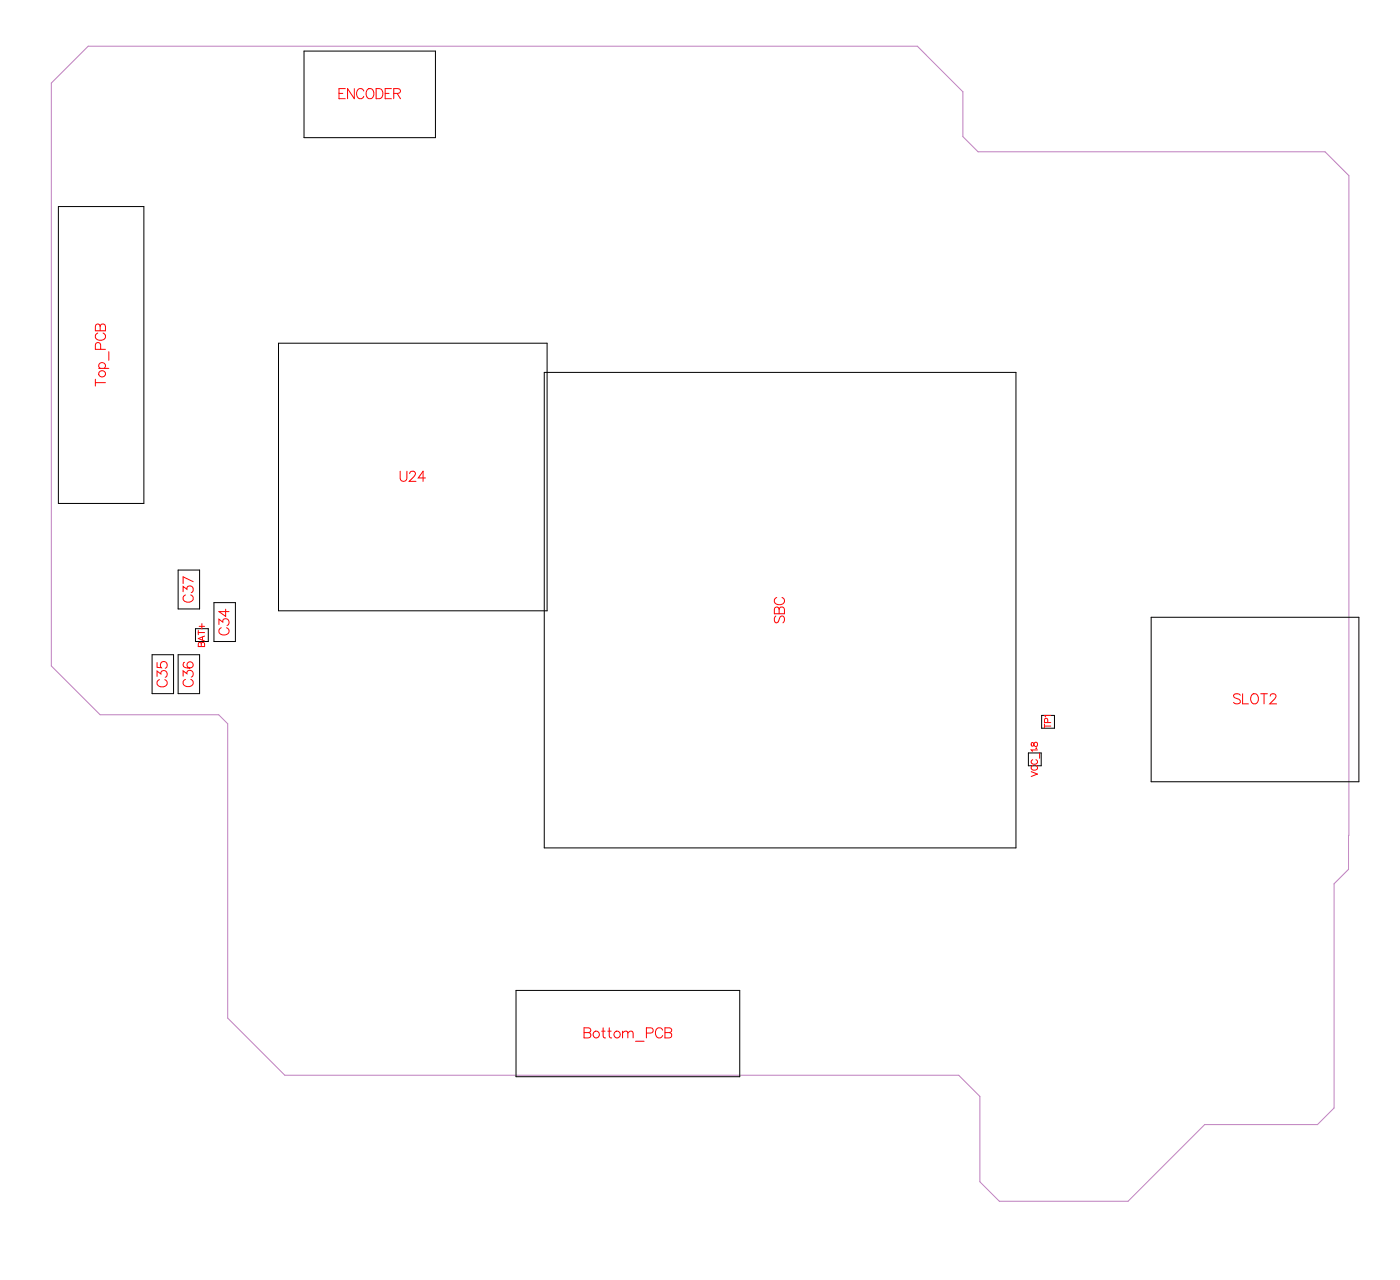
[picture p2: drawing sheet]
<svg xmlns="http://www.w3.org/2000/svg" width="109mm" height="100mm" viewBox="0 0 109 100" stroke-linecap="round" stroke-linejoin="round" font-family="sans-serif">
<path d="M4 6.5l2.9-2.9h64.7l3.5 3.6v3.5l1.2 1.1h27.1l1.8 1.9v54.1l-1.1 1.1v17.5l-1.3 1.3h-8.8l-6 6h-10l-1.6-1.5v-6.7l-1.6-1.6h-52.6l-4.4-4.5v-23l-.7-.7h-9.3l-3.8-3.8z" fill="none" stroke="#bf80bf" stroke-width=".08"/>
<g fill="none" stroke="#000" stroke-width=".08">
<path d="M4.6 16.1h6.6v23.2h-6.6zM23.7 4h10.3v6.7h-10.3zM21.7 26.8h21v20.8h-21zM42.5 29h36.8v37.1h-36.8zM11.9 51.1h1.6v3h-1.6zM13.9 51.1h1.7v3h-1.7zM13.9 44.5h1.7v3h-1.7zM15.3 49h1v1h-1zM16.7 47h1.7v3h-1.7zM80.2 58.7h1v1h-1zM81.3 55.8h1v1h-1zM89.8 48.1h16.2v12.9h-16.2z"/>
<path d="M40.3 77.2h17.4v6.8h-17.4z"/>
</g>
<g fill="none" stroke="#f00" stroke-width=".08">
<path d="M26.4 7.3h.3M26.9 6.9h-.5v.8h.5M27.6 6.9v.8l-.5-.8v.8M28.4 7.1a.29 .29 0 0 0-.3-.2 .29 .29 0 0 0-.3 .3v.2a.29 .29 0 0 0 .3 .3 .29 .29 0 0 0 .3-.2M28.6 7l.1-.1a.37 .37 0 0 1 .5 .4 .37 .37 0 0 1-.5 .4l-.1-.3zM29.3 6.9h.3a.42 .42 0 0 1 .3 .4 .42 .42 0 0 1-.3 .4h-.3zM30 7.3h.3M30.5 6.9h-.5v.8h.5M30.7 7.3l.5-.1v-.2l-.5-.1v.8M31 7.3l.2 .4M7.4 29.8h.8M7.4 29.6v.5"/>
<path d="M7.6 26a.29 .29 0 0 0-.2 .3 .29 .29 0 0 0 .3 .2h.2a.29 .29 0 0 0 .3-.2 .29 .29 0 0 0-.2-.3M7.7 28.7h.8M7.8 28.7a.25 .25 0 0 1 0-.3 .25 .25 0 0 1 .3 0 .25 .25 0 0 1 0 .3M7.8 25.5l-.1-.2h-.2l-.1 .5h.8v-.3l-.1-.2h-.2l-.1 .5M7.9 27.2l-.1-.4-.1-.1-.2 .1-.1 .4h.8M8.5 27.4v.7M31.2 36.8v.5l.2 .2 .3-.1v-.6M32 36.9v-.1h.3l.1 .2-.5 .5h.6M33.2 37.3h-.6l.4-.5v.7M12.3 52.8v-.5l.3 .3a.26 .26 0 0 1 .4-.2 .26 .26 0 0 1-.1 .4M12.3 51.7v.3l.3 .1a.28 .28 0 0 1 0-.4 .28 .28 0 0 1 .4 0 .28 .28 0 0 1-.1 .4M12.4 53a.29 .29 0 0 0-.1 .3 .29 .29 0 0 0 .3 .3h.1a.29 .29 0 0 0 .3-.3 .29 .29 0 0 0-.1-.3"/>
<path d="M14.3 52.7v-.4l.3 .2a.26 .26 0 0 1 .4-.2 .26 .26 0 0 1-.1 .5M14.3 46.1v-.4l.3 .3a.26 .26 0 0 1 .4-.2 .26 .26 0 0 1-.1 .4M14.4 51.6l-.1 .1a.26 .26 0 0 0 .1 .4h.6a.24 .24 0 0 0 0-.4 .24 .24 0 0 0-.4 .1 .24 .24 0 0 0 .2 .3M14.5 53a.29 .29 0 0 0-.2 .3 .29 .29 0 0 0 .3 .2h.2a.29 .29 0 0 0 .3-.2 .29 .29 0 0 0-.2-.3M14.5 46.4a.29 .29 0 0 0-.2 .3 .29 .29 0 0 0 .3 .3h.2a.29 .29 0 0 0 .3-.3 .29 .29 0 0 0-.2-.3M15.1 45.4l-.8-.4v.5M15.5 49.3h.5M15.5 49.2v.3M15.5 48.8h.5M15.7 50.2v-.1h-.2v.3h.5l-.1-.3h-.2v.3M15.7 48.6v.5M15.8 49.7v.2"/>
<path d="M16 49.6l-.5 .2 .5 .2M17.1 48.7v-.4l.3 .2a.26 .26 0 0 1 .4-.2 .26 .26 0 0 1-.1 .5M17.3 49a.29 .29 0 0 0-.2 .3 .29 .29 0 0 0 .3 .2h.2a.29 .29 0 0 0 .3-.2 .29 .29 0 0 0-.2-.3M17.6 47.5v.6l-.5-.4h.8M60.5 48l-.1 .2 .1 .4 .2-.1 .3-.5h.1l.1 .2-.1 .4M60.6 46.6a.29 .29 0 0 0-.2 .3 .29 .29 0 0 0 .3 .3h.2a.29 .29 0 0 0 .3-.3 .29 .29 0 0 0-.2-.3M60.8 47.5l-.1-.1h-.2l-.1 .5h.8v-.4l-.1-.2-.3 .1v.5M80.5 57.9v.3h.1a.28 .28 0 0 1 .3-.3v.3a.28 .28 0 0 1-.3-.3zM80.6 59.7a.18 .18 0 0 0-.1 .2 .18 .18 0 0 0 .1 .2h.2a.18 .18 0 0 0 .1-.2 .18 .18 0 0 0-.1-.2M80.6 59.3a.18 .18 0 0 0-.1 .2 .18 .18 0 0 0 .1 .1h.2a.18 .18 0 0 0 .1-.1 .18 .18 0 0 0-.1-.2M80.8 58.4h.1M80.9 58.5h-.4v.1"/>
<path d="M81.1 58.7v.4M81.5 56.6h.5M81.5 56.5v.3M81.7 56.4v-.3l-.2-.1v.4h.5M82 55.8h-.5l.1 .1M96.8 54.2l-.2-.1-.4 .1 .1 .2 .5 .3v.1l-.2 .1-.4-.1M96.9 54.1v.8h.5M97.6 54.2l.1-.1a.37 .37 0 0 1 .5 .4 .37 .37 0 0 1-.5 .4l-.1-.3zM98.4 54.1h.5M98.6 54.1v.8M99.1 54.3l.1-.2h.2l.1 .2-.4 .6h.5M80.5 60.2l.4 .2-.4 .2"/>
<path d="M45.6 80.5l.5 .1v.2l-.2 .1h-.3v-.7h.5v.2l-.2 .1M46.9 80.4h.3M47.1 80.2v.6v.1h.1M47.4 80.4h.3M47.5 80.2v.6l.1 .1h.1M48.6 80.6l.2-.2 .1 .1 .1 .4M48.6 80.4v.5M49 80.6l.2-.2 .2 .1v.4M49.6 81.2h.7M50.4 80.6l.5-.1 .1-.1-.1-.2h-.5v.7M51.7 80.3a.29 .29 0 0 0-.3-.1 .29 .29 0 0 0-.3 .3v.1a.29 .29 0 0 0 .3 .3 .29 .29 0 0 0 .3-.1M51.9 80.5l.5 .1v.2l-.2 .1h-.3v-.7h.5v.2l-.2 .1"/>
<circle cx="8" cy="29.2" r=".26"/>
<circle cx="46.5" cy="80.7" r=".26"/>
<circle cx="48.1" cy="80.7" r=".26"/>
</g>
<g font-size="1.2" fill="#fff">
<text x="26.4" y="8">ENCODER</text>
<text x="8.5" y="30.1" transform="rotate(-90 8.5 30.1)">Top_PCB</text>
<text x="31.2" y="37.8">U24</text>
<text x="15.3" y="47" transform="rotate(-90 15.3 47)">C37</text>
<text x="13.3" y="53.6" transform="rotate(-90 13.3 53.6)">C35</text>
<text x="15.3" y="53.5" transform="rotate(-90 15.3 53.5)">C36</text>
<text x="18.1" y="49.5" transform="rotate(-90 18.1 49.5)">C34</text>
<text x="61.5" y="48.6" transform="rotate(-90 61.5 48.6)">SBC</text>
<text x="96.2" y="55.2">SLOT2</text>
<text x="45.6" y="81.2">Bottom_PCB</text>
</g>
<g font-size=".8" fill="#fff">
<text x="16.1" y="50.4" transform="rotate(-90 16.1 50.4)">BAT+</text>
<text x="82.1" y="56.8" transform="rotate(-90 82.1 56.8)">TP1</text>
<text x="81.1" y="60.6" transform="rotate(-90 81.1 60.6)">VCC_1.8</text>
</g>
</svg>
